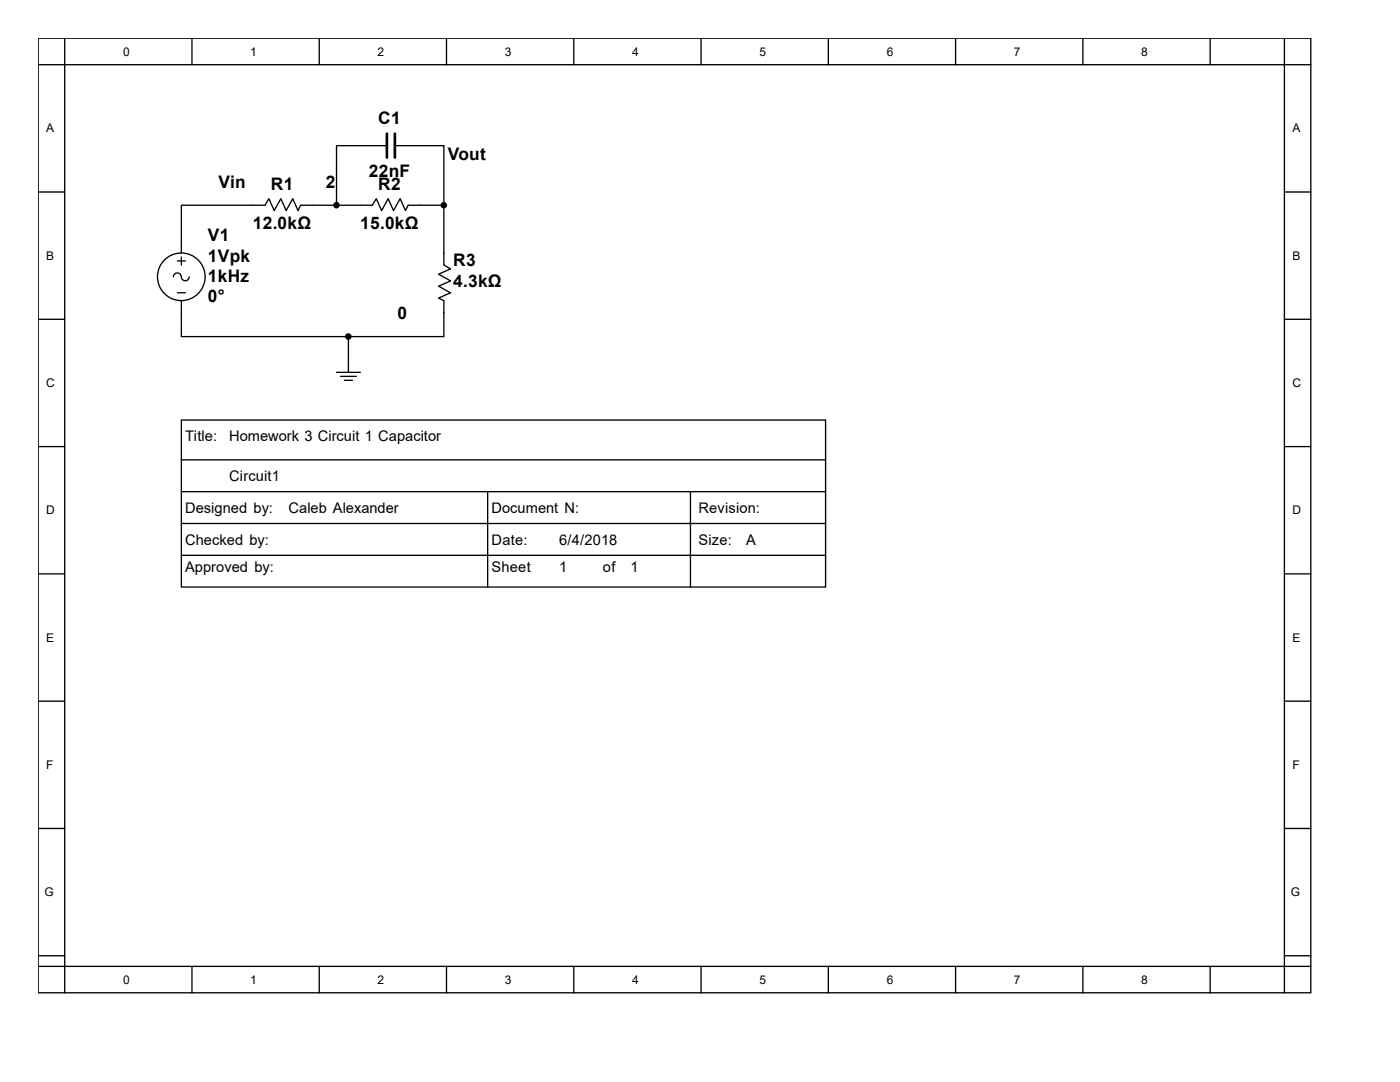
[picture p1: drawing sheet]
<svg xmlns="http://www.w3.org/2000/svg" width="279mm" height="216mm" viewBox="0 0 279 216" stroke-linecap="round" stroke-linejoin="round" font-family="sans-serif">
<g fill="none" stroke="#000" stroke-width=".26">
<path d="M7.6 7.6h254v190.5h-254zM7.6 12.9h254M12.9 7.6v190.5M38.3 7.6v5.3M63.7 7.6v5.3M89.1 7.6v5.3M114.5 7.6v5.3M139.9 7.6v5.3M165.3 7.6v5.3M190.7 7.6v5.3M216.1 7.6v5.3M241.5 7.6v5.3"/>
<path d="M256.3 7.6v190.5M7.6 38.3h5.3M77.2 29.1h-10v11.9M78.8 29.1h9.8v23.8l1.3 .8-2.4 1 2.4 1.3-2.4 1.1 2.4 1.3-2.4 1.1 1.1 .5v7.2h-52.4v-7.2M256.3 38.3h5.3M34.6 55.2a.78 .78 0 0 1 .8-.7 .78 .78 0 0 1 .8 .7 .79 .79 0 0 0 .8 .8 .79 .79 0 0 0 .8-.8M35.4 52.1h1.6M35.4 58.4h1.6M36.2 51.3v1.6M88.6 41h-7.2l-.5 1-1-2.4-1.4 2.4-1-2.4-1.3 2.4-1.1-2.4-.8 1.4h-14.3l-.5 1-1.1-2.4-1.3 2.4-1.1-2.4-1.3 2.4-1-2.4-.8 1.4h-16.7v9.5M7.6 63.7h5.3M67.2 74.3h4.7"/>
<path d="M67.9 75.1h3.2M68.7 75.9h1.6M69.5 67.2v7.1M256.3 63.7h5.3M7.6 89.1h5.3M36.2 91.8h128.6M36.2 98.1h128.6M36.2 83.8h128.6v33.3h-128.6zM97.3 98.1v19.1M137.8 98.1v19.1M256.3 89.1h5.3M7.6 114.5h5.3"/>
<path d="M36.2 104.5h128.6M36.2 110.8h128.6M256.3 114.5h5.3M7.6 139.9h5.3M256.3 139.9h5.3M7.6 165.3h5.3M256.3 165.3h5.3M7.6 190.7h5.3M7.6 192.8h254M38.3 192.8v5.3M63.7 192.8v5.3M89.1 192.8v5.3"/>
<path d="M114.5 192.8v5.3M139.9 192.8v5.3M165.3 192.8v5.3M190.7 192.8v5.3M216.1 192.8v5.3M241.5 192.8v5.3M256.3 190.7h5.3"/>
<circle cx="36.2" cy="55.2" r="4.8"/>
</g>
<path d="M77.2 26.7v4.7M78.8 26.7v4.7" fill="none" stroke="#000" stroke-width=".53"/>
<g fill="#000" stroke="#000" stroke-width=".26">
<circle cx="67.1" cy="40.9" r=".52"/>
<circle cx="88.6" cy="40.9" r=".52"/>
<circle cx="69.5" cy="67.2" r=".52"/>
</g>
<g font-size="3.5">
<text x="75.5" y="24.7">C1</text>
<text x="73.6" y="35.3">22nF</text>
<text x="89.4" y="31.9">Vout</text>
<text x="43.6" y="37.4">Vin</text>
<text x="54" y="38">R1</text>
<text x="65" y="37.4">2</text>
<text x="75.5" y="38">R2</text>
<text x="50.4" y="45.7">12.0kΩ</text>
<text x="71.9" y="45.7">15.0kΩ</text>
<text x="41.5" y="48">V1</text>
<text x="41.5" y="52.3">1Vpk</text>
<text x="90.4" y="53.1">R3</text>
<text x="41.5" y="56.2">1kHz</text>
<text x="90.4" y="57.3">4.3kΩ</text>
<text x="41.5" y="60.2">0°</text>
<text x="79.3" y="63.6">0</text>
</g>
<g font-size="2.9">
<text x="37" y="88">Title:</text>
<text x="45.7" y="88">Homework 3 Circuit 1 Capacitor</text>
<text x="45.7" y="96">Circuit1</text>
<text x="37" y="102.3">Designed by:</text>
<text x="57.6" y="102.3">Caleb Alexander</text>
<text x="98.1" y="102.3">Document N:</text>
<text x="139.4" y="102.3">Revision:</text>
<text x="37" y="108.7">Checked by:</text>
<text x="98.1" y="108.7">Date:</text>
<text x="111.6" y="108.7">6/4/2018</text>
<text x="139.4" y="108.7">Size:</text>
<text x="148.9" y="108.7">A</text>
<text x="37" y="114.2">Approved by:</text>
<text x="98.1" y="114.2">Sheet</text>
<text x="111.6" y="114.2">1</text>
<text x="120.3" y="114.2">of</text>
<text x="125.9" y="114.2">1</text>
</g>
<g font-size="2.4">
<text x="24.6" y="11.1">0</text>
<text x="50" y="11.1">1</text>
<text x="75.4" y="11.1">2</text>
<text x="100.8" y="11.1">3</text>
<text x="126.2" y="11.1">4</text>
<text x="151.6" y="11.1">5</text>
<text x="177" y="11.1">6</text>
<text x="202.4" y="11.1">7</text>
<text x="227.8" y="11.1">8</text>
<text x="9.2" y="26.4">A</text>
<text x="257.9" y="26.4">A</text>
<text x="9.2" y="51.8">B</text>
<text x="257.9" y="51.8">B</text>
<text x="9.2" y="77.2">C</text>
<text x="257.9" y="77.2">C</text>
<text x="9.2" y="102.6">D</text>
<text x="257.9" y="102.6">D</text>
<text x="9.2" y="128">E</text>
<text x="257.9" y="128">E</text>
<text x="9.2" y="153.4">F</text>
<text x="257.9" y="153.4">F</text>
<text x="8.9" y="178.8">G</text>
<text x="257.6" y="178.8">G</text>
<text x="24.6" y="196.3">0</text>
<text x="50" y="196.3">1</text>
<text x="75.4" y="196.3">2</text>
<text x="100.8" y="196.3">3</text>
<text x="126.2" y="196.3">4</text>
<text x="151.6" y="196.3">5</text>
<text x="177" y="196.3">6</text>
<text x="202.4" y="196.3">7</text>
<text x="227.8" y="196.3">8</text>
</g>
</svg>
